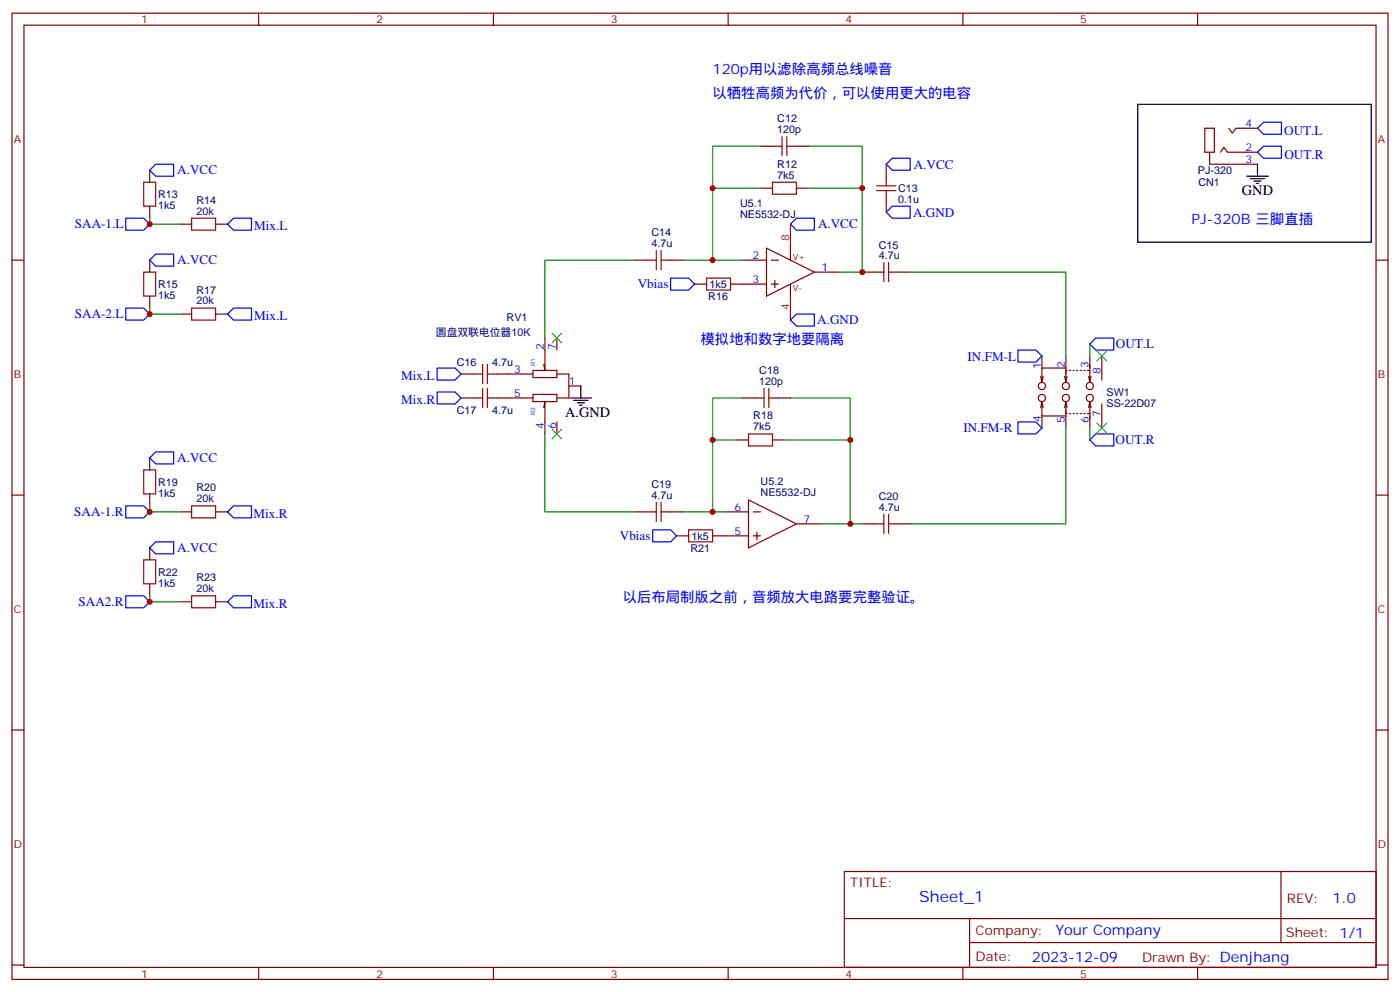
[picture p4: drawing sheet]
<svg xmlns="http://www.w3.org/2000/svg" width="412mm" height="292mm" viewBox="0 0 412 292" stroke-linecap="round" stroke-linejoin="round" font-family="sans-serif">
<g fill="none" stroke="#870000" stroke-width=".35">
<path d="M3.5 3.9h405.4v284.3h-405.4zM7.1 7.4h398.2v277.3h-398.2zM76.2 3.9v3.5M145.3 3.9v3.5M214.5 3.9v3.5M283.6 3.9v3.5M352.8 3.9v3.5M354.9 37.7h2.8v7.1h-2.8zM361.9 37.7l1.1 1.5 1.1-1.5h6.3M44.1 50.1v3.5M224 55.4h3.5M224 43h3.5"/>
<path d="M234.6 55.4h3.5M234.6 43h3.5M261.1 48.3v3.6M261.1 58.9v3.5M356.3 44.8v3.5h14.1M359.5 44.8l1-1.4 1.1 1.4h8.8M3.5 76.6h3.6M44.1 60.7v3.5M44.1 76.6v3.5M52.9 66h3.5M63.5 66h3.5M187 76.6h3.5"/>
<path d="M197.6 76.6h3.5M218.7 76.6h7.1M225.8 73l14.1 7.1-14.1 7zM227.2 76.6h2.1M232.8 73v3.6M405.3 76.6h3.6M44.1 87.1v3.6M52.9 92.4h3.5M63.5 92.4h3.5M160.5 99.5v9.5l-.3-1.8M164 99.5v3.5M204.6 83.6h3.5"/>
<path d="M215.2 83.6h10.6M227.2 83.6h2.1M228.2 82.5v2.2M232.8 83.6v3.5M239.9 80.1h7M254 80.1h3.5M264.6 80.1h3.5M135.8 117.1h3.5M135.8 110.1h3.5M146.4 117.1h10.6M146.4 110.1h10.6M157 109h7v2.1h-7z"/>
<path d="M157 116.1h7v2.1h-7zM160.2 119.9l.3-1.7v9.5M164 110.1h3.6v7h-3.6M167.6 113.6h3.5M218.7 117.1h3.5M229.3 117.1h3.5M306.6 110.8l.3 1.7M306.9 118.2v4.2h7.1M306.9 104.8v3.5M306.9 118.2l.4 1.7M306.9 118.2l-.3 1.7M307.3 110.8l-.4 1.7"/>
<path d="M313.6 110.8l.4 1.7 .3-1.7M313.6 119.9l.4-1.7 .3 1.7M314 108.3h-7.1v4.2M314 118.9v2.8h.3M314 104.8v5.3M314.3 109h-.3v2.8M315 109h.4M316.1 109h.3M317.1 109h.4M318.2 109h.4M319.3 109h.3M320.3 109h.7v2.8"/>
<path d="M320.7 110.8l.3 1.7 .4-1.7M320.7 119.9l.3-1.7 .4 1.7M321 118.9v2.8h-.7M321 104.8v4.4M324.6 104.8v7M324.6 118.9v7M44.1 134.8v3.5M164 124.2v3.5M217 129.5h3.5M227.5 129.5h3.6M306.9 122.4v3.5M314 120.6v5.3"/>
<path d="M315 121.7h.4M316.1 121.7h.3M317.1 121.7h.4M318.2 121.7h.4M319.3 121.7h.3M321 121.5v4.4M3.5 145.7h3.6M44.1 145.3v3.6M52.9 150.6h3.5M63.5 150.6h3.5M187 150.6h3.5M197.6 150.6h3.5"/>
<path d="M199.3 157.7h3.5M209.9 157.7h10.6M213.4 150.6h7.1M220.5 147.1l14.1 7.1-14.1 7zM221.9 150.6h2.1M221.9 157.7h2.1M223 156.6v2.2M234.6 154.2h7.1M254 154.2h3.5M264.6 154.2h3.5M405.3 145.7h3.6M44.1 161.2v3.5"/>
<path d="M44.1 171.8v3.5M52.9 177.1h3.5M63.5 177.1h3.5M3.5 214.8h3.6M405.3 214.8h3.6M248.7 256.5h156.6v28.2h-156.6zM377.3 256.5v20.9M248.7 270.3h156.5M285.6 277.4h119.6M285.6 270.3v14.1M3.5 284h3.6M76.2 284.7v3.5"/>
<path d="M145.3 284.7v3.5M214.5 284.7v3.5M283.6 284.7v3.5M352.8 284.7v3.5M405.3 284h3.6"/>
<circle cx="306.9" cy="117.1" r="1.06"/>
<circle cx="306.9" cy="113.6" r="1.06"/>
<circle cx="314" cy="117.1" r="1.06"/>
<circle cx="314" cy="113.6" r="1.06"/>
<circle cx="321" cy="117.1" r="1.06"/>
<circle cx="321" cy="113.6" r="1.06"/>
</g>
<g fill="none" stroke="#008700" stroke-width=".35">
<path d="M224 43h-14.1v12.4M224 55.4h-14.1v21.2M238.1 43h15.9v12.4M238.1 55.4h15.9v24.7h-7.1M44.1 64.2v1.8h8.8M187 76.6h-26.5v22.9M201.1 76.6h17.6M44.1 90.7v1.7h8.8M268.1 80.1h45.9v24.7M218.7 117.1h-8.8v12.4M232.8 117.1h17.7v12.4M321 101.2v3.6"/>
<path d="M160.5 127.7v22.9h26.5M217 129.5h-7.1v21.1M231.1 129.5h19.4v24.7h-8.8M314 125.9v28.3h-45.9M321 125.9v3.6M44.1 148.9v1.7h8.8M201.1 150.6h12.3M250.5 154.2h3.5M44.1 175.3v1.8h8.8"/>
</g>
<g fill="none" stroke="#00f" stroke-width=".35">
<path d="M372.2 36h5.3v3.5h-5.3l-1.8-1.8zM45.9 48.3h5.3v3.6h-5.3l-1.8-1.8zM262.8 46.6h5.3v3.5h-5.3l-1.7-1.8zM372.2 43h5.3v3.6h-5.3l-1.8-1.8zM37 64.2h5.3l1.8 1.8-1.8 1.7h-5.3zM45.9 74.8h5.3v3.5h-5.3l-1.8-1.7zM68.8 64.2h5.3v3.5h-5.3l-1.8-1.7zM234.6 64.2h5.3v3.5h-5.3l-1.8-1.7zM262.8 60.7h5.3v3.5h-5.3l-1.7-1.8zM37 90.7h5.3l1.8 1.7-1.8 1.8h-5.3zM68.8 90.7h5.3v3.5h-5.3l-1.8-1.8zM197.6 81.8h5.2l1.8 1.8-1.8 1.8h-5.2z"/>
<path d="M232.8 94.2l1.8-1.8h5.3v3.6h-5.3zM322.8 99.5h5.3v3.5h-5.3l-1.8-1.8zM128.8 108.3h5.3l1.7 1.8-1.7 1.7h-5.3zM128.8 115.4h5.3l1.7 1.7-1.7 1.8h-5.3zM299.9 103h5.3l1.7 1.8-1.7 1.7h-5.3zM45.9 133h5.3v3.5h-5.3l-1.8-1.7zM299.9 124.2h5.3l1.7 1.7-1.7 1.8h-5.3zM322.8 127.7h5.3v3.5h-5.3l-1.8-1.7zM37 148.9h5.3l1.8 1.7-1.8 1.8h-5.3zM45.9 159.5h5.3v3.5h-5.3l-1.8-1.8zM68.8 148.9h5.3v3.5h-5.3l-1.8-1.8zM192.3 155.9h5.3l1.7 1.8-1.7 1.8h-5.3z"/>
<path d="M37 175.3h5.3l1.8 1.8-1.8 1.8h-5.3zM68.8 175.3h5.3v3.6h-5.3l-1.8-1.8z"/>
</g>
<g fill="none" stroke="#a10000" stroke-width=".35">
<path d="M42.3 53.6h3.6v7.1h-3.6zM227.5 53.6h7.1v3.6h-7.1zM227.5 43h2.9M230.4 40.2v5.7M231.8 43h2.8M231.8 40.2v5.7M258.2 56.1h5.7M258.2 54.7h5.7M261.1 51.9v2.8M261.1 56.1v2.8M56.4 64.2h7.1v3.5h-7.1zM190.5 76.6h2.8"/>
<path d="M193.3 73.7v5.7M194.7 76.6h2.9M194.7 73.7v5.7M260.3 77.3v5.6M261.8 77.3v5.6M42.3 80.1h3.6v7h-3.6zM56.4 90.7h7.1v3.5h-7.1zM208.1 81.8h7.1v3.6h-7.1zM257.5 80.1h2.8M261.8 80.1h2.8M139.3 117.1h2.9M139.3 110.1h2.9"/>
<path d="M142.2 107.2v5.7M142.2 114.3v5.6M143.6 117.1h2.8M143.6 110.1h2.8M143.6 107.2v5.7M143.6 114.3v5.6M222.2 117.1h2.9M225.1 114.3v5.6M226.5 117.1h2.8M226.5 114.3v5.6M42.3 138.3h3.6v7h-3.6zM220.5 127.7h7v3.5h-7z"/>
<path d="M56.4 148.9h7.1v3.5h-7.1zM190.5 150.6h2.8M193.3 147.8v5.7M194.7 147.8v5.7M194.7 150.6h2.9M202.8 155.9h7.1v3.6h-7.1zM257.5 154.2h2.8M260.3 151.3v5.7M261.8 151.3v5.7M261.8 154.2h2.8M42.3 164.7h3.6v7.1h-3.6zM56.4 175.3h7.1v3.6h-7.1z"/>
</g>
<path d="M232.8 66v7M232.8 87.1v7.1" fill="none" stroke="#f00" stroke-width=".35"/>
<path d="M162.6 98.1l2.9 2.8M165.5 98.1l-2.9 2.8M323.1 103.4l2.9 2.8M326 103.4l-2.9 2.8M162.6 126.3l2.9 2.8M165.5 126.3l-2.9 2.8M323.1 124.5l2.9 2.9M326 124.5l-2.9 2.9" fill="none" stroke="#3c3" stroke-width=".35"/>
<path d="M335.1 30.7h68.8v40.6h-68.8zM367.2 51.9h6.4M368.3 52.6h4.2M369.4 53.3h2.1M370.1 54h.7M370.4 48.3v3.6M167.9 117.1h6.4M169 117.8h4.2M170 118.5h2.2M170.7 119.2h.7M171.1 113.6v3.5" fill="none" stroke="#000" stroke-width=".35"/>
<g fill="#c00">
<circle cx="250.5" cy="129.5" r=".88"/>
<circle cx="209.9" cy="129.5" r=".88"/>
<circle cx="209.9" cy="150.6" r=".88"/>
<circle cx="254" cy="55.4" r=".88"/>
<circle cx="209.9" cy="55.4" r=".88"/>
<circle cx="209.9" cy="76.6" r=".88"/>
<circle cx="254" cy="80.1" r=".88"/>
<circle cx="250.5" cy="154.2" r=".88"/>
<circle cx="44.1" cy="66" r=".88"/>
<circle cx="44.1" cy="92.4" r=".88"/>
<circle cx="44.1" cy="177.1" r=".88"/>
<circle cx="44.1" cy="150.6" r=".88"/>
</g>
<text font-size="4.6" fill="#00f" x="270.8" y="265.5">Sheet_1</text>
<g font-size="4.2" fill="#00f">
<text x="209.9" y="21.9">120p用以滤除高频总线噪音</text>
<text x="209.9" y="28.9">以牺牲高频为代价，可以使用更大的电容</text>
<text x="351" y="66">PJ-320B 三脚直插</text>
<text x="206.4" y="101.2">模拟地和数字地要隔离</text>
<text x="183.4" y="177.1">以后布局制版之前，音频放大电路要完整验证。</text>
<text x="392.5" y="265.7">1.0</text>
<text x="310.9" y="275.3">Your Company</text>
<text x="304" y="283.1">2023-12-09</text>
</g>
<g font-size="4.2">
<text x="365.8" y="57.5">GND</text>
<text x="166.5" y="122.8">A.GND</text>
</g>
<g font-size="3.9" fill="#00f">
<text x="378.3" y="39.7">OUT.L</text>
<text x="378.3" y="46.8">OUT.R</text>
<text x="52.2" y="51.4">A.VCC</text>
<text x="269.2" y="49.6">A.VCC</text>
<text x="269" y="63.7">A.GND</text>
<text x="22.1" y="67.2">SAA-1.L</text>
<text x="74.8" y="67.7">Mix.L</text>
<text x="241" y="67.2">A.VCC</text>
<text x="52.2" y="77.8">A.VCC</text>
<text x="187.9" y="84.9">Vbias</text>
<text x="22.1" y="93.7">SAA-2.L</text>
<text x="74.8" y="94.2">Mix.L</text>
<text x="240.7" y="95.5">A.GND</text>
<text x="285" y="106.1">IN.FM-L</text>
<text x="328.7" y="102.5">OUT.L</text>
<text x="118.2" y="111.8">Mix.L</text>
<text x="118.2" y="118.9">Mix.R</text>
<text x="283.8" y="127.3">IN.FM-R</text>
<text x="328.6" y="130.7">OUT.R</text>
<text x="52.2" y="136">A.VCC</text>
<text x="21.9" y="151.9">SAA-1.R</text>
<text x="74.7" y="152.4">Mix.R</text>
<text x="182.6" y="159">Vbias</text>
<text x="52.2" y="162.5">A.VCC</text>
<text x="23.1" y="178.3">SAA2.R</text>
<text x="74.7" y="178.9">Mix.R</text>
</g>
<g font-size="3.9" fill="#800">
<text x="250.5" y="261.1">TITLE:</text>
<text x="379.1" y="265.7">REV:</text>
<text x="287.4" y="275.3">Company:</text>
<text x="378.7" y="275.9">Sheet: 1/1</text>
<text x="287.4" y="282.9">Date:</text>
<text x="336.4" y="283">Drawn By: Denjhang</text>
</g>
<g font-size="3.2" fill="#800">
<text x="41.6" y="6.9">1</text>
<text x="110.8" y="6.9">2</text>
<text x="179.9" y="6.9">3</text>
<text x="249.1" y="6.9">4</text>
<text x="318.2" y="6.9">5</text>
<text x="4.1" y="42">A</text>
<text x="405.9" y="42">A</text>
<text x="4.1" y="111.1">B</text>
<text x="405.9" y="111.1">B</text>
<text x="4.1" y="180.3">C</text>
<text x="405.9" y="180.3">C</text>
<text x="4.1" y="249.4">D</text>
<text x="405.9" y="249.4">D</text>
<text x="41.6" y="287.7">1</text>
<text x="110.8" y="287.7">2</text>
<text x="179.9" y="287.7">3</text>
<text x="249.1" y="287.7">4</text>
<text x="318.2" y="287.7">5</text>
</g>
<g font-size="3.2" fill="#000080">
<text x="229" y="36">C12</text>
<text x="229" y="39.2">120p</text>
<text x="229" y="52.6">7k5</text>
<text x="229" y="49.3">R12</text>
<text x="352.9" y="51.3">PJ-320</text>
<text x="46.6" y="58.3">R13</text>
<text x="57.9" y="59.9">R14</text>
<text x="264.6" y="59.7">0.1u</text>
<text x="264.6" y="56.5">C13</text>
<text x="353" y="54.8">CN1</text>
<text x="46.6" y="61.5">1k5</text>
<text x="57.9" y="63.1">20k</text>
<text x="218" y="64.2">NE5532-DJ</text>
<text x="218" y="61">U5.1</text>
<text x="191.9" y="69.5">C14</text>
<text x="191.9" y="72.7">4.7u</text>
<text x="258.9" y="76.2">4.7u</text>
<text x="258.9" y="73.2">C15</text>
<text x="46.6" y="87.9">1k5</text>
<text x="46.6" y="84.8">R15</text>
<text x="57.9" y="89.6">20k</text>
<text x="57.9" y="86.4">R17</text>
<text x="208.6" y="88.3">R16</text>
<text x="209" y="84.8">1k5</text>
<text x="149.2" y="94.6">RV1</text>
<text x="128.4" y="98.9">圆盘双联电位器10K</text>
<text x="134.6" y="107.7">C16</text>
<text x="145" y="107.7">4.7u</text>
<text x="223.7" y="113.2">120p</text>
<text x="223.7" y="110.1">C18</text>
<text x="326" y="119.7">SS-22D07</text>
<text x="326" y="116.5">SW1</text>
<text x="134.6" y="121.8">C17</text>
<text x="145" y="121.8">4.7u</text>
<text x="221.9" y="123.4">R18</text>
<text x="221.9" y="126.6">7k5</text>
<text x="46.6" y="143">R19</text>
<text x="191.9" y="143.6">C19</text>
<text x="224.1" y="142.8">U5.2</text>
<text x="46.6" y="146.1">1k5</text>
<text x="57.9" y="147.8">20k</text>
<text x="57.9" y="144.6">R20</text>
<text x="191.9" y="146.8">4.7u</text>
<text x="224.1" y="146">NE5532-DJ</text>
<text x="258.9" y="147.2">C20</text>
<text x="258.9" y="150.3">4.7u</text>
<text x="203.7" y="158.8">1k5</text>
<text x="203.4" y="162.4">R21</text>
<text x="46.6" y="172.6">1k5</text>
<text x="46.6" y="169.4">R22</text>
<text x="57.9" y="171">R23</text>
<text x="57.9" y="174.3">20k</text>
</g>
<g font-size="3.2" fill="#00f">
<text x="366.9" y="37.4">4</text>
<text x="366.9" y="44.4">2</text>
<text x="366.9" y="48">3</text>
<text x="221.6" y="76.2">2</text>
<text x="221.6" y="83.3">3</text>
<text x="242" y="79.7">1</text>
<text x="160.2" y="103" transform="rotate(-90 160.2 103)">2</text>
<text x="163.7" y="103" transform="rotate(-90 163.7 103)">7</text>
<text x="151.4" y="109.7">3</text>
<text x="167.6" y="113.2">1</text>
<text x="306.6" y="108.7" transform="rotate(-90 306.6 108.7)">1</text>
<text x="313.6" y="108.3" transform="rotate(-90 313.6 108.3)">2</text>
<text x="320.7" y="108.3" transform="rotate(-90 320.7 108.3)">3</text>
<text x="324.2" y="110.1" transform="rotate(-90 324.2 110.1)">8</text>
<text x="151.4" y="116.8">5</text>
<text x="306.6" y="124.1" transform="rotate(-90 306.6 124.1)">4</text>
<text x="313.6" y="124.4" transform="rotate(-90 313.6 124.4)">5</text>
<text x="320.7" y="124.4" transform="rotate(-90 320.7 124.4)">6</text>
<text x="324.2" y="122.7" transform="rotate(-90 324.2 122.7)">7</text>
<text x="160.2" y="126.2" transform="rotate(-90 160.2 126.2)">4</text>
<text x="163.7" y="126.2" transform="rotate(-90 163.7 126.2)">6</text>
<text x="216.4" y="150.3">6</text>
<text x="236.7" y="153.8">7</text>
<text x="216.4" y="157.3">5</text>
</g>
<g font-size="3.2" fill="#f00">
<text x="232.5" y="70.9" transform="rotate(-90 232.5 70.9)">8</text>
<text x="232.5" y="91.3" transform="rotate(-90 232.5 91.3)">4</text>
</g>
<g font-size="2.5" fill="#800">
<text x="233.5" y="76.6">V+</text>
<text x="233.5" y="85.7">V-</text>
</g>
<g font-size="1.8" fill="#00f">
<text x="157.6" y="107.6" transform="rotate(-90 157.6 107.6)">R1</text>
<text x="157.6" y="122.1" transform="rotate(-90 157.6 122.1)">R2</text>
</g>
</svg>
